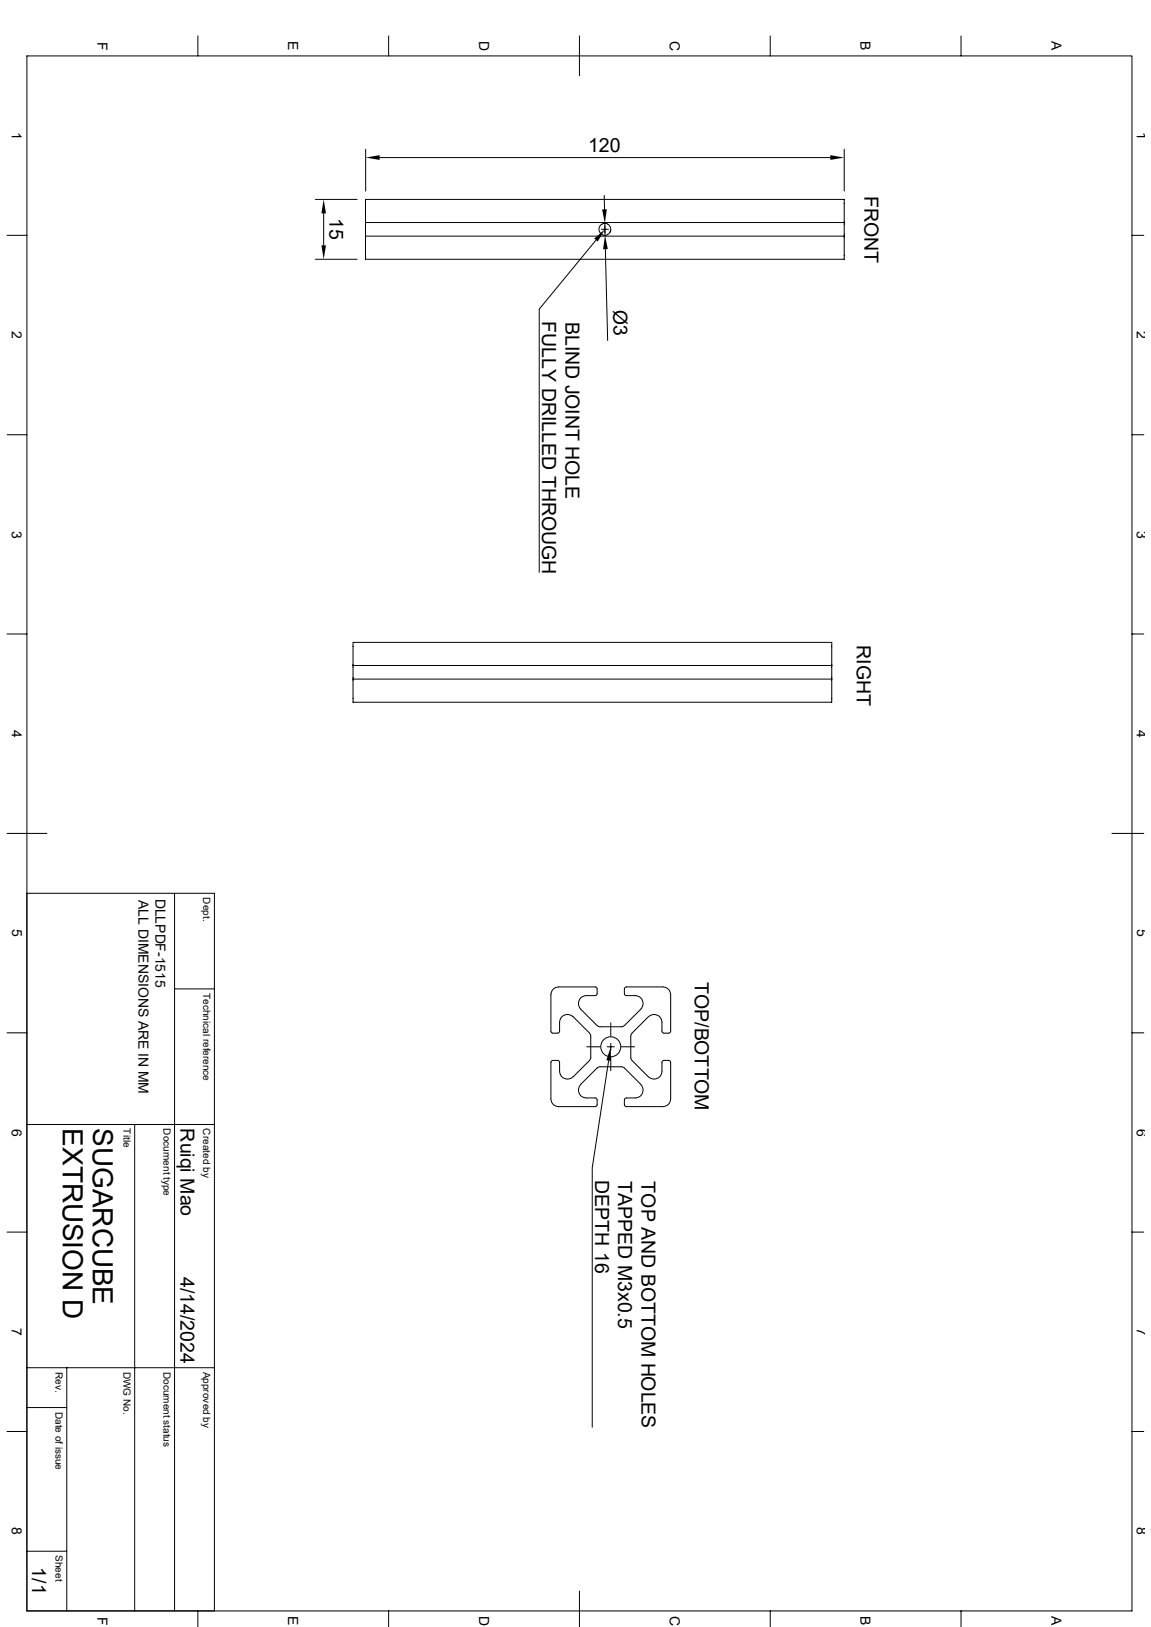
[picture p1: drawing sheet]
<svg xmlns="http://www.w3.org/2000/svg" width="297mm" height="420mm" viewBox="0 0 297 420" stroke-linecap="round" stroke-linejoin="round" font-family="sans-serif">
<g fill="none" stroke="#000" stroke-width=".26">
<path d="M6.9 14.4h285.2v401.4h-285.2zM51.1 9.3v5.1M100.3 9.3v5.1M149.5 9.3v10.3M198.8 9.3v5.1M248 9.3v5.1M94.4 38.5v10.8M217.8 38.5v10.8M81.4 51.5h10.8M83.5 55.1v8.2M94.3 57.4v-5.9h123.5v9.5M94.3 57.4v3.6"/>
<path d="M94.3 57.4h123.6M98 40.7h116.2M155.2 59.2h1.8M155.9 50.5l.1 3.6M156.1 57.7v3M156.1 58.3v1.8M157.6 59.4l-.3 .7M1.8 60.7h5.1M81.4 66.9h10.8M94.3 61h123.5v5.9h-123.5zM153.8 62l-14.7 17.8v67.9M155.4 60.6l.4 .1 1-.1"/>
<path d="M156.2 64.3l.6 23.6M156.8 60.5a1.52 1.52 0 0 0 .5-2.3 1.52 1.52 0 0 0-2.4 0 1.52 1.52 0 0 0 .5 2.3M292.1 60.7h3M1.8 112.2h5.1M292.1 112.2h3M1.8 163.7h5.1M91.1 175.3h123.5v6h-123.5zM91.1 171.8v-6h123.5v9.5M91.1 171.8v3.5M91.1 171.8h123.6M214.6 175.3h.1M292.1 163.7h3"/>
<path d="M1.8 215.1h10.3M286.9 215.1h8.2M6.9 230.6h48.4v185.2M45 230.6v185.2M45 255.3h10.3M1.8 266.6h5.1M147.9 262.5a2.05 2.05 0 0 0-2.2-.5 2.05 2.05 0 0 0-1.3 1.9v2.5l-.5 .3h-1.4l-.3-.5v-9.4a2.02 2.02 0 0 1 2-2h9.4l.5 .3v1.4l-.3 .5h-2.5a2.07 2.07 0 0 0-1.9 1.3 2.07 2.07 0 0 0 .5 2.2l4.2 4.3 .5 .2h6l.5-.2M147.9 278a2.05 2.05 0 0 1-2.2 .4 2.05 2.05 0 0 1-1.3-1.9v-2.5l-.5-.3-1.4 .1-.3 .4v9.4a2.02 2.02 0 0 0 2 2.1h9.4l.5-.3v-1.5l-.3-.4-2.5-.1a2.05 2.05 0 0 1-1.9-1.2 2.05 2.05 0 0 1 .5-2.2M147.9 262.5l4.2 4.2M151.4 270.2h3.5M152.1 266.7l.3 .6v5.9l-.3 .5M152.1 273.7l-4.2 4.3"/>
<path d="M156.7 270.2h1.8M157.1 273.8l-4.3 27.7v66.9M157.6 264v3.5M157.6 269.3v1.8M157.6 273v3.4M160.4 270.2h3.4M161.1 275.7l-.5-.3h-6l-.5 .3-4.2 4.2M161.1 275.7l4.3 4.2M163.1 266.7l-.3 .6v5.9l.3 .5M163.1 273.7l4.2 4.3M167.3 262.5l-4.2 4.2M167.3 262.5a2.05 2.05 0 0 1 2.3-.5 2.05 2.05 0 0 1 1.2 1.9l.1 2.5 .4 .3h1.5l.3-.5v-9.4a2.02 2.02 0 0 0-2.1-2h-9.4l-.4 .3-.1 1.4 .3 .5h2.5a2.05 2.05 0 0 1 1.9 1.3 2.05 2.05 0 0 1-.4 2.2l-4.3 4.3"/>
<path d="M167.3 278a2.05 2.05 0 0 0 2.3 .4 2.05 2.05 0 0 0 1.2-1.9l.1-2.5 .4-.3 1.5 .1 .3 .4v9.4a2.02 2.02 0 0 1-2.1 2.1h-9.4l-.4-.3-.1-1.5 .3-.4 2.5-.1a2.05 2.05 0 0 0 1.9-1.2 2.05 2.05 0 0 0-.4-2.2M292.1 266.6h3M6.9 290.3h48.4M34.8 290.3v125.5M1.8 318.1h5.1M292.1 318.1h3M6.9 353.1h48.4M17.2 353.1v62.7M1.8 369.5h5.1M6.9 363.3h10.3M292.1 369.5h3M6.9 400.4h10.3"/>
<path d="M51.1 415.8v4.1M100.3 415.8v4.1M149.5 410.7v9.2M198.8 415.8v4.1M248 415.8v4.1"/>
<circle cx="157.6" cy="270.2" r="2.58"/>
</g>
<path d="M83.5 51.5l.6 3.6h-1.2zM94.4 40.7l3.6-.7v1.3zM155.4 54.1l1.2-.1-.5 3.7zM214.2 40l3.6 .7-3.6 .6zM82.9 63.3h1.2l-.6 3.6zM153.3 61.6l2.8-2.4-1.8 3.2zM156.1 60.7l.7 3.6h-1.2zM157.6 270.2v3.7l-1.1-.2z" fill="#000"/>
<g font-size="7.2">
<text x="16.2" y="291.3" transform="rotate(90 16.2 291.3)">EXTRUSION D</text>
<text x="23.9" y="291.3" transform="rotate(90 23.9 291.3)">SUGARCUBE</text>
</g>
<g font-size="5">
<text x="151.8" y="39.2">120</text>
<text x="223.1" y="50.6" transform="rotate(90 223.1 50.6)">FRONT</text>
<text x="85" y="56.2" transform="rotate(90 85 56.2)">15</text>
<text x="139.9" y="83" transform="rotate(90 139.9 83)">FULLY DRILLED THROUGH</text>
<text x="146" y="83" transform="rotate(90 146 83)">BLIND JOINT HOLE</text>
<text x="158.2" y="79.9" transform="rotate(89 158.2 79.9)">Ø3</text>
<text x="221.1" y="166.5" transform="rotate(90 221.1 166.5)">RIGHT</text>
<text x="179.3" y="253.4" transform="rotate(90 179.3 253.4)">TOP/BOTTOM</text>
<text x="46.6" y="291.3" transform="rotate(90 46.6 291.3)">Ruiqi Mao</text>
<text x="153.5" y="304.7" transform="rotate(90 153.5 304.7)">DEPTH 16</text>
<text x="159.6" y="305" transform="rotate(90 159.6 305)">TAPPED M3x0.5</text>
<text x="165.6" y="305" transform="rotate(90 165.6 305)">TOP AND BOTTOM HOLES</text>
<text x="46.6" y="329.6" transform="rotate(90 46.6 329.6)">4/14/2024</text>
<text x="8.3" y="404.6" transform="rotate(90 8.3 404.6)">1/1</text>
</g>
<g font-size="3.6">
<text x="25.1" y="10.8" transform="rotate(90 25.1 10.8)">F</text>
<text x="74.4" y="10.7" transform="rotate(90 74.4 10.7)">E</text>
<text x="123.6" y="10.5" transform="rotate(90 123.6 10.5)">D</text>
<text x="172.8" y="10.5" transform="rotate(90 172.8 10.5)">C</text>
<text x="222.1" y="10.7" transform="rotate(90 222.1 10.7)">B</text>
<text x="271.3" y="10.7" transform="rotate(90 271.3 10.7)">A</text>
<text x="3.1" y="34" transform="rotate(90 3.1 34)">1</text>
<text x="293.4" y="34" transform="rotate(90 293.4 34)">1</text>
<text x="3.1" y="85.5" transform="rotate(90 3.1 85.5)">2</text>
<text x="293.4" y="85.5" transform="rotate(90 293.4 85.5)">2</text>
<text x="3.1" y="136.9" transform="rotate(90 3.1 136.9)">3</text>
<text x="293.4" y="136.9" transform="rotate(90 293.4 136.9)">3</text>
<text x="3.1" y="188.4" transform="rotate(90 3.1 188.4)">4</text>
<text x="293.4" y="188.4" transform="rotate(90 293.4 188.4)">4</text>
<text x="35.7" y="232.2" transform="rotate(90 35.7 232.2)">ALL DIMENSIONS ARE IN MM</text>
<text x="40.1" y="231.9" transform="rotate(90 40.1 231.9)">DLLPDF-1515</text>
<text x="3.1" y="239.9" transform="rotate(90 3.1 239.9)">5</text>
<text x="293.4" y="239.9" transform="rotate(90 293.4 239.9)">5</text>
<text x="3.1" y="291.3" transform="rotate(90 3.1 291.3)">6</text>
<text x="293.4" y="291.3" transform="rotate(90 293.4 291.3)">6</text>
<text x="3.1" y="342.8" transform="rotate(90 3.1 342.8)">7</text>
<text x="293.4" y="342.8" transform="rotate(90 293.4 342.8)">7</text>
<text x="3.1" y="394.3" transform="rotate(90 3.1 394.3)">8</text>
<text x="293.4" y="394.3" transform="rotate(90 293.4 394.3)">8</text>
<text x="25.1" y="417.3" transform="rotate(90 25.1 417.3)">F</text>
<text x="74.4" y="417.2" transform="rotate(90 74.4 417.2)">E</text>
<text x="123.6" y="417.1" transform="rotate(90 123.6 417.1)">D</text>
<text x="172.8" y="417.1" transform="rotate(90 172.8 417.1)">C</text>
<text x="222.1" y="417.2" transform="rotate(90 222.1 417.2)">B</text>
<text x="271.3" y="417.2" transform="rotate(90 271.3 417.2)">A</text>
</g>
<g font-size="2.6">
<text x="52.5" y="231.6" transform="rotate(90 52.5 231.6)">Dept.</text>
<text x="52.5" y="256.3" transform="rotate(90 52.5 256.3)">Technical reference</text>
<text x="31.9" y="291.3" transform="rotate(90 31.9 291.3)">Title</text>
<text x="42.2" y="291.3" transform="rotate(90 42.2 291.3)">Document type</text>
<text x="52.5" y="291.3" transform="rotate(90 52.5 291.3)">Created by</text>
<text x="14.4" y="354.1" transform="rotate(90 14.4 354.1)">Rev.</text>
<text x="31.9" y="354.1" transform="rotate(90 31.9 354.1)">DWG No.</text>
<text x="42.2" y="354.1" transform="rotate(90 42.2 354.1)">Document status</text>
<text x="52.5" y="354.1" transform="rotate(90 52.5 354.1)">Approved by</text>
<text x="14.4" y="364.4" transform="rotate(90 14.4 364.4)">Date of issue</text>
<text x="14.4" y="401.4" transform="rotate(90 14.4 401.4)">Sheet</text>
</g>
</svg>
